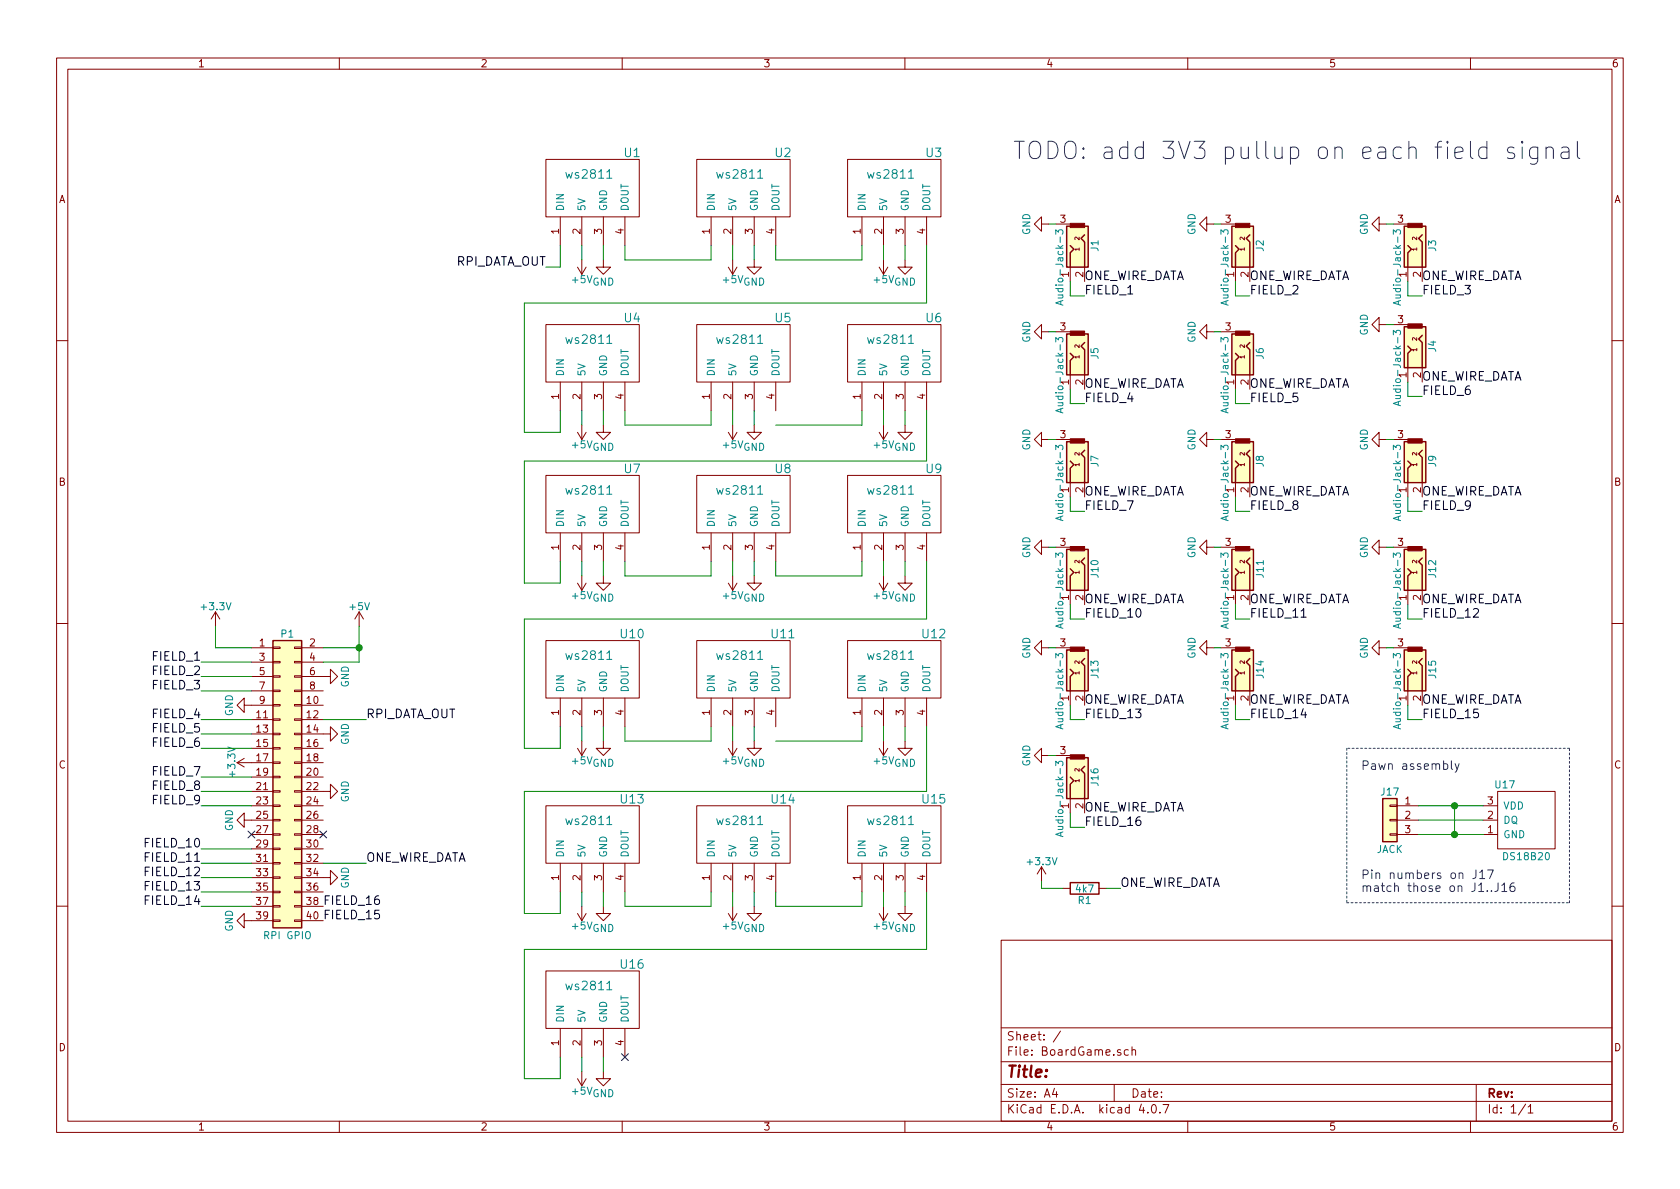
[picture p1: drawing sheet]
EESchema Schematic File Version 2
LIBS:power
LIBS:device
LIBS:switches
LIBS:relays
LIBS:motors
LIBS:transistors
LIBS:conn
LIBS:linear
LIBS:regul
LIBS:74xx
LIBS:cmos4000
LIBS:adc-dac
LIBS:memory
LIBS:xilinx
LIBS:microcontrollers
LIBS:dsp
LIBS:microchip
LIBS:analog_switches
LIBS:motorola
LIBS:texas
LIBS:intel
LIBS:audio
LIBS:interface
LIBS:digital-audio
LIBS:philips
LIBS:display
LIBS:cypress
LIBS:siliconi
LIBS:opto
LIBS:atmel
LIBS:contrib
LIBS:valves
LIBS:ws2811
LIBS:maxim
LIBS:BoardGame-cache
EELAYER 25 0
EELAYER END
$Descr A4 11693 8268
encoding utf-8
Sheet 1 1
Title ""
Date ""
Rev ""
Comp ""
Comment1 ""
Comment2 ""
Comment3 ""
Comment4 ""
$EndDescr
$Comp
L Audio-Jack-3 J1
U 1 1
P 7450 1750
F 0 "J1" H 7400 1925 50  0000 C CNN
F 1 "Audio-Jack-3" H 7550 1680 50  0000 C CNN
F 2 "" H 7700 1850 50  0001 C CNN
F 3 "" H 7700 1850 50  0001 C CNN
	1    7450 1750
	0    1    1    0   
$EndComp
$Comp
L ws2811 U1
U 1 1
P 4100 1300
F 0 "U1" H 3800 1550 60  0000 C CNN
F 1 "ws2811" H 4100 1400 60  0000 C CNN
F 2 "" H 4100 1400 60  0001 C CNN
F 3 "" H 4100 1400 60  0001 C CNN
	1    4100 1300
	-1   0    0    -1  
$EndComp
$Comp
L GND #PWR1
U 1 1
P 7300 1550
F 0 "#PWR1" H 7300 1300 50  0001 C CNN
F 1 "GND" H 7300 1400 50  0000 C CNN
F 2 "" H 7300 1550 50  0001 C CNN
F 3 "" H 7300 1550 50  0001 C CNN
	1    7300 1550
	0    1    1    0   
$EndComp
Text Label 7550 1950 0    60   ~ 0
ONE_WIRE_DATA
$Comp
L Audio-Jack-3 J5
U 1 1
P 7450 2500
F 0 "J5" H 7400 2675 50  0000 C CNN
F 1 "Audio-Jack-3" H 7550 2430 50  0000 C CNN
F 2 "" H 7700 2600 50  0001 C CNN
F 3 "" H 7700 2600 50  0001 C CNN
	1    7450 2500
	0    1    1    0   
$EndComp
$Comp
L GND #PWR11
U 1 1
P 7300 2300
F 0 "#PWR11" H 7300 2050 50  0001 C CNN
F 1 "GND" H 7300 2150 50  0000 C CNN
F 2 "" H 7300 2300 50  0001 C CNN
F 3 "" H 7300 2300 50  0001 C CNN
	1    7300 2300
	0    1    1    0   
$EndComp
Text Label 7550 2700 0    60   ~ 0
ONE_WIRE_DATA
$Comp
L Audio-Jack-3 J7
U 1 1
P 7450 3250
F 0 "J7" H 7400 3425 50  0000 C CNN
F 1 "Audio-Jack-3" H 7550 3180 50  0000 C CNN
F 2 "" H 7700 3350 50  0001 C CNN
F 3 "" H 7700 3350 50  0001 C CNN
	1    7450 3250
	0    1    1    0   
$EndComp
$Comp
L GND #PWR19
U 1 1
P 7300 3050
F 0 "#PWR19" H 7300 2800 50  0001 C CNN
F 1 "GND" H 7300 2900 50  0000 C CNN
F 2 "" H 7300 3050 50  0001 C CNN
F 3 "" H 7300 3050 50  0001 C CNN
	1    7300 3050
	0    1    1    0   
$EndComp
Text Label 7550 3450 0    60   ~ 0
ONE_WIRE_DATA
$Comp
L Audio-Jack-3 J10
U 1 1
P 7450 4000
F 0 "J10" H 7400 4175 50  0000 C CNN
F 1 "Audio-Jack-3" H 7550 3930 50  0000 C CNN
F 2 "" H 7700 4100 50  0001 C CNN
F 3 "" H 7700 4100 50  0001 C CNN
	1    7450 4000
	0    1    1    0   
$EndComp
$Comp
L GND #PWR22
U 1 1
P 7300 3800
F 0 "#PWR22" H 7300 3550 50  0001 C CNN
F 1 "GND" H 7300 3650 50  0000 C CNN
F 2 "" H 7300 3800 50  0001 C CNN
F 3 "" H 7300 3800 50  0001 C CNN
	1    7300 3800
	0    1    1    0   
$EndComp
Text Label 7550 4200 0    60   ~ 0
ONE_WIRE_DATA
$Comp
L Audio-Jack-3 J13
U 1 1
P 7450 4700
F 0 "J13" H 7400 4875 50  0000 C CNN
F 1 "Audio-Jack-3" H 7550 4630 50  0000 C CNN
F 2 "" H 7700 4800 50  0001 C CNN
F 3 "" H 7700 4800 50  0001 C CNN
	1    7450 4700
	0    1    1    0   
$EndComp
$Comp
L GND #PWR33
U 1 1
P 7300 4500
F 0 "#PWR33" H 7300 4250 50  0001 C CNN
F 1 "GND" H 7300 4350 50  0000 C CNN
F 2 "" H 7300 4500 50  0001 C CNN
F 3 "" H 7300 4500 50  0001 C CNN
	1    7300 4500
	0    1    1    0   
$EndComp
Text Label 7550 4900 0    60   ~ 0
ONE_WIRE_DATA
$Comp
L Audio-Jack-3 J16
U 1 1
P 7450 5450
F 0 "J16" H 7400 5625 50  0000 C CNN
F 1 "Audio-Jack-3" H 7550 5380 50  0000 C CNN
F 2 "" H 7700 5550 50  0001 C CNN
F 3 "" H 7700 5550 50  0001 C CNN
	1    7450 5450
	0    1    1    0   
$EndComp
$Comp
L GND #PWR45
U 1 1
P 7300 5250
F 0 "#PWR45" H 7300 5000 50  0001 C CNN
F 1 "GND" H 7300 5100 50  0000 C CNN
F 2 "" H 7300 5250 50  0001 C CNN
F 3 "" H 7300 5250 50  0001 C CNN
	1    7300 5250
	0    1    1    0   
$EndComp
Text Label 7550 5650 0    60   ~ 0
ONE_WIRE_DATA
$Comp
L Audio-Jack-3 J15
U 1 1
P 9800 4700
F 0 "J15" H 9750 4875 50  0000 C CNN
F 1 "Audio-Jack-3" H 9900 4630 50  0000 C CNN
F 2 "" H 10050 4800 50  0001 C CNN
F 3 "" H 10050 4800 50  0001 C CNN
	1    9800 4700
	0    1    1    0   
$EndComp
$Comp
L GND #PWR35
U 1 1
P 9650 4500
F 0 "#PWR35" H 9650 4250 50  0001 C CNN
F 1 "GND" H 9650 4350 50  0000 C CNN
F 2 "" H 9650 4500 50  0001 C CNN
F 3 "" H 9650 4500 50  0001 C CNN
	1    9650 4500
	0    1    1    0   
$EndComp
Text Label 9900 4900 0    60   ~ 0
ONE_WIRE_DATA
$Comp
L Audio-Jack-3 J3
U 1 1
P 9800 1750
F 0 "J3" H 9750 1925 50  0000 C CNN
F 1 "Audio-Jack-3" H 9900 1680 50  0000 C CNN
F 2 "" H 10050 1850 50  0001 C CNN
F 3 "" H 10050 1850 50  0001 C CNN
	1    9800 1750
	0    1    1    0   
$EndComp
$Comp
L GND #PWR3
U 1 1
P 9650 1550
F 0 "#PWR3" H 9650 1300 50  0001 C CNN
F 1 "GND" H 9650 1400 50  0000 C CNN
F 2 "" H 9650 1550 50  0001 C CNN
F 3 "" H 9650 1550 50  0001 C CNN
	1    9650 1550
	0    1    1    0   
$EndComp
Text Label 9900 1950 0    60   ~ 0
ONE_WIRE_DATA
$Comp
L Audio-Jack-3 J2
U 1 1
P 8600 1750
F 0 "J2" H 8550 1925 50  0000 C CNN
F 1 "Audio-Jack-3" H 8700 1680 50  0000 C CNN
F 2 "" H 8850 1850 50  0001 C CNN
F 3 "" H 8850 1850 50  0001 C CNN
	1    8600 1750
	0    1    1    0   
$EndComp
$Comp
L GND #PWR2
U 1 1
P 8450 1550
F 0 "#PWR2" H 8450 1300 50  0001 C CNN
F 1 "GND" H 8450 1400 50  0000 C CNN
F 2 "" H 8450 1550 50  0001 C CNN
F 3 "" H 8450 1550 50  0001 C CNN
	1    8450 1550
	0    1    1    0   
$EndComp
Text Label 8700 1950 0    60   ~ 0
ONE_WIRE_DATA
$Comp
L Audio-Jack-3 J6
U 1 1
P 8600 2500
F 0 "J6" H 8550 2675 50  0000 C CNN
F 1 "Audio-Jack-3" H 8700 2430 50  0000 C CNN
F 2 "" H 8850 2600 50  0001 C CNN
F 3 "" H 8850 2600 50  0001 C CNN
	1    8600 2500
	0    1    1    0   
$EndComp
$Comp
L GND #PWR12
U 1 1
P 8450 2300
F 0 "#PWR12" H 8450 2050 50  0001 C CNN
F 1 "GND" H 8450 2150 50  0000 C CNN
F 2 "" H 8450 2300 50  0001 C CNN
F 3 "" H 8450 2300 50  0001 C CNN
	1    8450 2300
	0    1    1    0   
$EndComp
Text Label 8700 2700 0    60   ~ 0
ONE_WIRE_DATA
$Comp
L Audio-Jack-3 J8
U 1 1
P 8600 3250
F 0 "J8" H 8550 3425 50  0000 C CNN
F 1 "Audio-Jack-3" H 8700 3180 50  0000 C CNN
F 2 "" H 8850 3350 50  0001 C CNN
F 3 "" H 8850 3350 50  0001 C CNN
	1    8600 3250
	0    1    1    0   
$EndComp
$Comp
L GND #PWR20
U 1 1
P 8450 3050
F 0 "#PWR20" H 8450 2800 50  0001 C CNN
F 1 "GND" H 8450 2900 50  0000 C CNN
F 2 "" H 8450 3050 50  0001 C CNN
F 3 "" H 8450 3050 50  0001 C CNN
	1    8450 3050
	0    1    1    0   
$EndComp
Text Label 8700 3450 0    60   ~ 0
ONE_WIRE_DATA
$Comp
L Audio-Jack-3 J11
U 1 1
P 8600 4000
F 0 "J11" H 8550 4175 50  0000 C CNN
F 1 "Audio-Jack-3" H 8700 3930 50  0000 C CNN
F 2 "" H 8850 4100 50  0001 C CNN
F 3 "" H 8850 4100 50  0001 C CNN
	1    8600 4000
	0    1    1    0   
$EndComp
$Comp
L GND #PWR23
U 1 1
P 8450 3800
F 0 "#PWR23" H 8450 3550 50  0001 C CNN
F 1 "GND" H 8450 3650 50  0000 C CNN
F 2 "" H 8450 3800 50  0001 C CNN
F 3 "" H 8450 3800 50  0001 C CNN
	1    8450 3800
	0    1    1    0   
$EndComp
Text Label 8700 4200 0    60   ~ 0
ONE_WIRE_DATA
$Comp
L Audio-Jack-3 J14
U 1 1
P 8600 4700
F 0 "J14" H 8550 4875 50  0000 C CNN
F 1 "Audio-Jack-3" H 8700 4630 50  0000 C CNN
F 2 "" H 8850 4800 50  0001 C CNN
F 3 "" H 8850 4800 50  0001 C CNN
	1    8600 4700
	0    1    1    0   
$EndComp
$Comp
L GND #PWR34
U 1 1
P 8450 4500
F 0 "#PWR34" H 8450 4250 50  0001 C CNN
F 1 "GND" H 8450 4350 50  0000 C CNN
F 2 "" H 8450 4500 50  0001 C CNN
F 3 "" H 8450 4500 50  0001 C CNN
	1    8450 4500
	0    1    1    0   
$EndComp
Text Label 8700 4900 0    60   ~ 0
ONE_WIRE_DATA
$Comp
L Audio-Jack-3 J9
U 1 1
P 9800 3250
F 0 "J9" H 9750 3425 50  0000 C CNN
F 1 "Audio-Jack-3" H 9900 3180 50  0000 C CNN
F 2 "" H 10050 3350 50  0001 C CNN
F 3 "" H 10050 3350 50  0001 C CNN
	1    9800 3250
	0    1    1    0   
$EndComp
$Comp
L GND #PWR21
U 1 1
P 9650 3050
F 0 "#PWR21" H 9650 2800 50  0001 C CNN
F 1 "GND" H 9650 2900 50  0000 C CNN
F 2 "" H 9650 3050 50  0001 C CNN
F 3 "" H 9650 3050 50  0001 C CNN
	1    9650 3050
	0    1    1    0   
$EndComp
Text Label 9900 3450 0    60   ~ 0
ONE_WIRE_DATA
$Comp
L Audio-Jack-3 J12
U 1 1
P 9800 4000
F 0 "J12" H 9750 4175 50  0000 C CNN
F 1 "Audio-Jack-3" H 9900 3930 50  0000 C CNN
F 2 "" H 10050 4100 50  0001 C CNN
F 3 "" H 10050 4100 50  0001 C CNN
	1    9800 4000
	0    1    1    0   
$EndComp
$Comp
L GND #PWR24
U 1 1
P 9650 3800
F 0 "#PWR24" H 9650 3550 50  0001 C CNN
F 1 "GND" H 9650 3650 50  0000 C CNN
F 2 "" H 9650 3800 50  0001 C CNN
F 3 "" H 9650 3800 50  0001 C CNN
	1    9650 3800
	0    1    1    0   
$EndComp
Text Label 9900 4200 0    60   ~ 0
ONE_WIRE_DATA
$Comp
L Audio-Jack-3 J4
U 1 1
P 9800 2450
F 0 "J4" H 9750 2625 50  0000 C CNN
F 1 "Audio-Jack-3" H 9900 2380 50  0000 C CNN
F 2 "" H 10050 2550 50  0001 C CNN
F 3 "" H 10050 2550 50  0001 C CNN
	1    9800 2450
	0    1    1    0   
$EndComp
$Comp
L GND #PWR10
U 1 1
P 9650 2250
F 0 "#PWR10" H 9650 2000 50  0001 C CNN
F 1 "GND" H 9650 2100 50  0000 C CNN
F 2 "" H 9650 2250 50  0001 C CNN
F 3 "" H 9650 2250 50  0001 C CNN
	1    9650 2250
	0    1    1    0   
$EndComp
Text Label 9900 2650 0    60   ~ 0
ONE_WIRE_DATA
Text Label 7550 2050 0    60   ~ 0
FIELD_1
Text Label 8700 2050 0    60   ~ 0
FIELD_2
Text Label 9900 2050 0    60   ~ 0
FIELD_3
Text Label 7550 2800 0    60   ~ 0
FIELD_4
Text Label 8700 2800 0    60   ~ 0
FIELD_5
Text Label 9900 2750 0    60   ~ 0
FIELD_6
Text Label 7550 3550 0    60   ~ 0
FIELD_7
Text Label 8700 3550 0    60   ~ 0
FIELD_8
Text Label 9900 3550 0    60   ~ 0
FIELD_9
Text Label 7550 4300 0    60   ~ 0
FIELD_10
Text Label 8700 4300 0    60   ~ 0
FIELD_11
Text Label 9900 4300 0    60   ~ 0
FIELD_12
Text Label 7550 5000 0    60   ~ 0
FIELD_13
Text Label 8700 5000 0    60   ~ 0
FIELD_14
Text Label 9900 5000 0    60   ~ 0
FIELD_15
Text Label 7550 5750 0    60   ~ 0
FIELD_16
$Comp
L GND #PWR5
U 1 1
P 4200 1800
F 0 "#PWR5" H 4200 1550 50  0001 C CNN
F 1 "GND" H 4200 1650 50  0000 C CNN
F 2 "" H 4200 1800 50  0001 C CNN
F 3 "" H 4200 1800 50  0001 C CNN
	1    4200 1800
	1    0    0    -1  
$EndComp
$Comp
L +5V #PWR4
U 1 1
P 4050 1800
F 0 "#PWR4" H 4050 1650 50  0001 C CNN
F 1 "+5V" H 4050 1940 50  0000 C CNN
F 2 "" H 4050 1800 50  0001 C CNN
F 3 "" H 4050 1800 50  0001 C CNN
	1    4050 1800
	-1   0    0    1   
$EndComp
Text Label 3800 1850 2    60   ~ 0
RPI_DATA_OUT
$Comp
L ws2811 U2
U 1 1
P 5150 1300
F 0 "U2" H 4850 1550 60  0000 C CNN
F 1 "ws2811" H 5150 1400 60  0000 C CNN
F 2 "" H 5150 1400 60  0001 C CNN
F 3 "" H 5150 1400 60  0001 C CNN
	1    5150 1300
	-1   0    0    -1  
$EndComp
$Comp
L GND #PWR7
U 1 1
P 5250 1800
F 0 "#PWR7" H 5250 1550 50  0001 C CNN
F 1 "GND" H 5250 1650 50  0000 C CNN
F 2 "" H 5250 1800 50  0001 C CNN
F 3 "" H 5250 1800 50  0001 C CNN
	1    5250 1800
	1    0    0    -1  
$EndComp
$Comp
L +5V #PWR6
U 1 1
P 5100 1800
F 0 "#PWR6" H 5100 1650 50  0001 C CNN
F 1 "+5V" H 5100 1940 50  0000 C CNN
F 2 "" H 5100 1800 50  0001 C CNN
F 3 "" H 5100 1800 50  0001 C CNN
	1    5100 1800
	-1   0    0    1   
$EndComp
$Comp
L ws2811 U3
U 1 1
P 6200 1300
F 0 "U3" H 5900 1550 60  0000 C CNN
F 1 "ws2811" H 6200 1400 60  0000 C CNN
F 2 "" H 6200 1400 60  0001 C CNN
F 3 "" H 6200 1400 60  0001 C CNN
	1    6200 1300
	-1   0    0    -1  
$EndComp
$Comp
L GND #PWR9
U 1 1
P 6300 1800
F 0 "#PWR9" H 6300 1550 50  0001 C CNN
F 1 "GND" H 6300 1650 50  0000 C CNN
F 2 "" H 6300 1800 50  0001 C CNN
F 3 "" H 6300 1800 50  0001 C CNN
	1    6300 1800
	1    0    0    -1  
$EndComp
$Comp
L +5V #PWR8
U 1 1
P 6150 1800
F 0 "#PWR8" H 6150 1650 50  0001 C CNN
F 1 "+5V" H 6150 1940 50  0000 C CNN
F 2 "" H 6150 1800 50  0001 C CNN
F 3 "" H 6150 1800 50  0001 C CNN
	1    6150 1800
	-1   0    0    1   
$EndComp
$Comp
L ws2811 U4
U 1 1
P 4100 2450
F 0 "U4" H 3800 2700 60  0000 C CNN
F 1 "ws2811" H 4100 2550 60  0000 C CNN
F 2 "" H 4100 2550 60  0001 C CNN
F 3 "" H 4100 2550 60  0001 C CNN
	1    4100 2450
	-1   0    0    -1  
$EndComp
$Comp
L GND #PWR14
U 1 1
P 4200 2950
F 0 "#PWR14" H 4200 2700 50  0001 C CNN
F 1 "GND" H 4200 2800 50  0000 C CNN
F 2 "" H 4200 2950 50  0001 C CNN
F 3 "" H 4200 2950 50  0001 C CNN
	1    4200 2950
	1    0    0    -1  
$EndComp
$Comp
L +5V #PWR13
U 1 1
P 4050 2950
F 0 "#PWR13" H 4050 2800 50  0001 C CNN
F 1 "+5V" H 4050 3090 50  0000 C CNN
F 2 "" H 4050 2950 50  0001 C CNN
F 3 "" H 4050 2950 50  0001 C CNN
	1    4050 2950
	-1   0    0    1   
$EndComp
$Comp
L ws2811 U5
U 1 1
P 5150 2450
F 0 "U5" H 4850 2700 60  0000 C CNN
F 1 "ws2811" H 5150 2550 60  0000 C CNN
F 2 "" H 5150 2550 60  0001 C CNN
F 3 "" H 5150 2550 60  0001 C CNN
	1    5150 2450
	-1   0    0    -1  
$EndComp
$Comp
L GND #PWR16
U 1 1
P 5250 2950
F 0 "#PWR16" H 5250 2700 50  0001 C CNN
F 1 "GND" H 5250 2800 50  0000 C CNN
F 2 "" H 5250 2950 50  0001 C CNN
F 3 "" H 5250 2950 50  0001 C CNN
	1    5250 2950
	1    0    0    -1  
$EndComp
$Comp
L +5V #PWR15
U 1 1
P 5100 2950
F 0 "#PWR15" H 5100 2800 50  0001 C CNN
F 1 "+5V" H 5100 3090 50  0000 C CNN
F 2 "" H 5100 2950 50  0001 C CNN
F 3 "" H 5100 2950 50  0001 C CNN
	1    5100 2950
	-1   0    0    1   
$EndComp
$Comp
L ws2811 U6
U 1 1
P 6200 2450
F 0 "U6" H 5900 2700 60  0000 C CNN
F 1 "ws2811" H 6200 2550 60  0000 C CNN
F 2 "" H 6200 2550 60  0001 C CNN
F 3 "" H 6200 2550 60  0001 C CNN
	1    6200 2450
	-1   0    0    -1  
$EndComp
$Comp
L GND #PWR18
U 1 1
P 6300 2950
F 0 "#PWR18" H 6300 2700 50  0001 C CNN
F 1 "GND" H 6300 2800 50  0000 C CNN
F 2 "" H 6300 2950 50  0001 C CNN
F 3 "" H 6300 2950 50  0001 C CNN
	1    6300 2950
	1    0    0    -1  
$EndComp
$Comp
L +5V #PWR17
U 1 1
P 6150 2950
F 0 "#PWR17" H 6150 2800 50  0001 C CNN
F 1 "+5V" H 6150 3090 50  0000 C CNN
F 2 "" H 6150 2950 50  0001 C CNN
F 3 "" H 6150 2950 50  0001 C CNN
	1    6150 2950
	-1   0    0    1   
$EndComp
$Comp
L ws2811 U7
U 1 1
P 4100 3500
F 0 "U7" H 3800 3750 60  0000 C CNN
F 1 "ws2811" H 4100 3600 60  0000 C CNN
F 2 "" H 4100 3600 60  0001 C CNN
F 3 "" H 4100 3600 60  0001 C CNN
	1    4100 3500
	-1   0    0    -1  
$EndComp
$Comp
L GND #PWR26
U 1 1
P 4200 4000
F 0 "#PWR26" H 4200 3750 50  0001 C CNN
F 1 "GND" H 4200 3850 50  0000 C CNN
F 2 "" H 4200 4000 50  0001 C CNN
F 3 "" H 4200 4000 50  0001 C CNN
	1    4200 4000
	1    0    0    -1  
$EndComp
$Comp
L +5V #PWR25
U 1 1
P 4050 4000
F 0 "#PWR25" H 4050 3850 50  0001 C CNN
F 1 "+5V" H 4050 4140 50  0000 C CNN
F 2 "" H 4050 4000 50  0001 C CNN
F 3 "" H 4050 4000 50  0001 C CNN
	1    4050 4000
	-1   0    0    1   
$EndComp
$Comp
L ws2811 U8
U 1 1
P 5150 3500
F 0 "U8" H 4850 3750 60  0000 C CNN
F 1 "ws2811" H 5150 3600 60  0000 C CNN
F 2 "" H 5150 3600 60  0001 C CNN
F 3 "" H 5150 3600 60  0001 C CNN
	1    5150 3500
	-1   0    0    -1  
$EndComp
$Comp
L GND #PWR28
U 1 1
P 5250 4000
F 0 "#PWR28" H 5250 3750 50  0001 C CNN
F 1 "GND" H 5250 3850 50  0000 C CNN
F 2 "" H 5250 4000 50  0001 C CNN
F 3 "" H 5250 4000 50  0001 C CNN
	1    5250 4000
	1    0    0    -1  
$EndComp
$Comp
L +5V #PWR27
U 1 1
P 5100 4000
F 0 "#PWR27" H 5100 3850 50  0001 C CNN
F 1 "+5V" H 5100 4140 50  0000 C CNN
F 2 "" H 5100 4000 50  0001 C CNN
F 3 "" H 5100 4000 50  0001 C CNN
	1    5100 4000
	-1   0    0    1   
$EndComp
$Comp
L ws2811 U9
U 1 1
P 6200 3500
F 0 "U9" H 5900 3750 60  0000 C CNN
F 1 "ws2811" H 6200 3600 60  0000 C CNN
F 2 "" H 6200 3600 60  0001 C CNN
F 3 "" H 6200 3600 60  0001 C CNN
	1    6200 3500
	-1   0    0    -1  
$EndComp
$Comp
L GND #PWR30
U 1 1
P 6300 4000
F 0 "#PWR30" H 6300 3750 50  0001 C CNN
F 1 "GND" H 6300 3850 50  0000 C CNN
F 2 "" H 6300 4000 50  0001 C CNN
F 3 "" H 6300 4000 50  0001 C CNN
	1    6300 4000
	1    0    0    -1  
$EndComp
$Comp
L +5V #PWR29
U 1 1
P 6150 4000
F 0 "#PWR29" H 6150 3850 50  0001 C CNN
F 1 "+5V" H 6150 4140 50  0000 C CNN
F 2 "" H 6150 4000 50  0001 C CNN
F 3 "" H 6150 4000 50  0001 C CNN
	1    6150 4000
	-1   0    0    1   
$EndComp
$Comp
L ws2811 U10
U 1 1
P 4100 4650
F 0 "U10" H 3800 4900 60  0000 C CNN
F 1 "ws2811" H 4100 4750 60  0000 C CNN
F 2 "" H 4100 4750 60  0001 C CNN
F 3 "" H 4100 4750 60  0001 C CNN
	1    4100 4650
	-1   0    0    -1  
$EndComp
$Comp
L GND #PWR40
U 1 1
P 4200 5150
F 0 "#PWR40" H 4200 4900 50  0001 C CNN
F 1 "GND" H 4200 5000 50  0000 C CNN
F 2 "" H 4200 5150 50  0001 C CNN
F 3 "" H 4200 5150 50  0001 C CNN
	1    4200 5150
	1    0    0    -1  
$EndComp
$Comp
L +5V #PWR39
U 1 1
P 4050 5150
F 0 "#PWR39" H 4050 5000 50  0001 C CNN
F 1 "+5V" H 4050 5290 50  0000 C CNN
F 2 "" H 4050 5150 50  0001 C CNN
F 3 "" H 4050 5150 50  0001 C CNN
	1    4050 5150
	-1   0    0    1   
$EndComp
$Comp
L ws2811 U11
U 1 1
P 5150 4650
F 0 "U11" H 4850 4900 60  0000 C CNN
F 1 "ws2811" H 5150 4750 60  0000 C CNN
F 2 "" H 5150 4750 60  0001 C CNN
F 3 "" H 5150 4750 60  0001 C CNN
	1    5150 4650
	-1   0    0    -1  
$EndComp
$Comp
L GND #PWR42
U 1 1
P 5250 5150
F 0 "#PWR42" H 5250 4900 50  0001 C CNN
F 1 "GND" H 5250 5000 50  0000 C CNN
F 2 "" H 5250 5150 50  0001 C CNN
F 3 "" H 5250 5150 50  0001 C CNN
	1    5250 5150
	1    0    0    -1  
$EndComp
$Comp
L +5V #PWR41
U 1 1
P 5100 5150
F 0 "#PWR41" H 5100 5000 50  0001 C CNN
F 1 "+5V" H 5100 5290 50  0000 C CNN
F 2 "" H 5100 5150 50  0001 C CNN
F 3 "" H 5100 5150 50  0001 C CNN
	1    5100 5150
	-1   0    0    1   
$EndComp
$Comp
L ws2811 U12
U 1 1
P 6200 4650
F 0 "U12" H 5900 4900 60  0000 C CNN
F 1 "ws2811" H 6200 4750 60  0000 C CNN
F 2 "" H 6200 4750 60  0001 C CNN
F 3 "" H 6200 4750 60  0001 C CNN
	1    6200 4650
	-1   0    0    -1  
$EndComp
$Comp
L GND #PWR44
U 1 1
P 6300 5150
F 0 "#PWR44" H 6300 4900 50  0001 C CNN
F 1 "GND" H 6300 5000 50  0000 C CNN
F 2 "" H 6300 5150 50  0001 C CNN
F 3 "" H 6300 5150 50  0001 C CNN
	1    6300 5150
	1    0    0    -1  
$EndComp
$Comp
L +5V #PWR43
U 1 1
P 6150 5150
F 0 "#PWR43" H 6150 5000 50  0001 C CNN
F 1 "+5V" H 6150 5290 50  0000 C CNN
F 2 "" H 6150 5150 50  0001 C CNN
F 3 "" H 6150 5150 50  0001 C CNN
	1    6150 5150
	-1   0    0    1   
$EndComp
$Comp
L ws2811 U13
U 1 1
P 4100 5800
F 0 "U13" H 3800 6050 60  0000 C CNN
F 1 "ws2811" H 4100 5900 60  0000 C CNN
F 2 "" H 4100 5900 60  0001 C CNN
F 3 "" H 4100 5900 60  0001 C CNN
	1    4100 5800
	-1   0    0    -1  
$EndComp
$Comp
L GND #PWR52
U 1 1
P 4200 6300
F 0 "#PWR52" H 4200 6050 50  0001 C CNN
F 1 "GND" H 4200 6150 50  0000 C CNN
F 2 "" H 4200 6300 50  0001 C CNN
F 3 "" H 4200 6300 50  0001 C CNN
	1    4200 6300
	1    0    0    -1  
$EndComp
$Comp
L +5V #PWR51
U 1 1
P 4050 6300
F 0 "#PWR51" H 4050 6150 50  0001 C CNN
F 1 "+5V" H 4050 6440 50  0000 C CNN
F 2 "" H 4050 6300 50  0001 C CNN
F 3 "" H 4050 6300 50  0001 C CNN
	1    4050 6300
	-1   0    0    1   
$EndComp
$Comp
L ws2811 U14
U 1 1
P 5150 5800
F 0 "U14" H 4850 6050 60  0000 C CNN
F 1 "ws2811" H 5150 5900 60  0000 C CNN
F 2 "" H 5150 5900 60  0001 C CNN
F 3 "" H 5150 5900 60  0001 C CNN
	1    5150 5800
	-1   0    0    -1  
$EndComp
$Comp
L GND #PWR54
U 1 1
P 5250 6300
F 0 "#PWR54" H 5250 6050 50  0001 C CNN
F 1 "GND" H 5250 6150 50  0000 C CNN
F 2 "" H 5250 6300 50  0001 C CNN
F 3 "" H 5250 6300 50  0001 C CNN
	1    5250 6300
	1    0    0    -1  
$EndComp
$Comp
L +5V #PWR53
U 1 1
P 5100 6300
F 0 "#PWR53" H 5100 6150 50  0001 C CNN
F 1 "+5V" H 5100 6440 50  0000 C CNN
F 2 "" H 5100 6300 50  0001 C CNN
F 3 "" H 5100 6300 50  0001 C CNN
	1    5100 6300
	-1   0    0    1   
$EndComp
$Comp
L ws2811 U15
U 1 1
P 6200 5800
F 0 "U15" H 5900 6050 60  0000 C CNN
F 1 "ws2811" H 6200 5900 60  0000 C CNN
F 2 "" H 6200 5900 60  0001 C CNN
F 3 "" H 6200 5900 60  0001 C CNN
	1    6200 5800
	-1   0    0    -1  
$EndComp
$Comp
L GND #PWR56
U 1 1
P 6300 6300
F 0 "#PWR56" H 6300 6050 50  0001 C CNN
F 1 "GND" H 6300 6150 50  0000 C CNN
F 2 "" H 6300 6300 50  0001 C CNN
F 3 "" H 6300 6300 50  0001 C CNN
	1    6300 6300
	1    0    0    -1  
$EndComp
$Comp
L +5V #PWR55
U 1 1
P 6150 6300
F 0 "#PWR55" H 6150 6150 50  0001 C CNN
F 1 "+5V" H 6150 6440 50  0000 C CNN
F 2 "" H 6150 6300 50  0001 C CNN
F 3 "" H 6150 6300 50  0001 C CNN
	1    6150 6300
	-1   0    0    1   
$EndComp
$Comp
L ws2811 U16
U 1 1
P 4100 6950
F 0 "U16" H 3800 7200 60  0000 C CNN
F 1 "ws2811" H 4100 7050 60  0000 C CNN
F 2 "" H 4100 7050 60  0001 C CNN
F 3 "" H 4100 7050 60  0001 C CNN
	1    4100 6950
	-1   0    0    -1  
$EndComp
$Comp
L GND #PWR59
U 1 1
P 4200 7450
F 0 "#PWR59" H 4200 7200 50  0001 C CNN
F 1 "GND" H 4200 7300 50  0000 C CNN
F 2 "" H 4200 7450 50  0001 C CNN
F 3 "" H 4200 7450 50  0001 C CNN
	1    4200 7450
	1    0    0    -1  
$EndComp
$Comp
L +5V #PWR58
U 1 1
P 4050 7450
F 0 "#PWR58" H 4050 7300 50  0001 C CNN
F 1 "+5V" H 4050 7590 50  0000 C CNN
F 2 "" H 4050 7450 50  0001 C CNN
F 3 "" H 4050 7450 50  0001 C CNN
	1    4050 7450
	-1   0    0    1   
$EndComp
Text Label 2250 6300 0    60   ~ 0
FIELD_16
Text Label 1400 4600 2    60   ~ 0
FIELD_1
Text Label 1400 4700 2    60   ~ 0
FIELD_2
Text Label 1400 4800 2    60   ~ 0
FIELD_3
Text Label 1400 5000 2    60   ~ 0
FIELD_4
Text Label 1400 5100 2    60   ~ 0
FIELD_5
Text Label 1400 5200 2    60   ~ 0
FIELD_6
Text Label 1400 5400 2    60   ~ 0
FIELD_7
Text Label 1400 5500 2    60   ~ 0
FIELD_8
Text Label 1400 5600 2    60   ~ 0
FIELD_9
Text Label 1400 5900 2    60   ~ 0
FIELD_10
Text Label 1400 6000 2    60   ~ 0
FIELD_11
Text Label 1400 6100 2    60   ~ 0
FIELD_12
Text Label 1400 6200 2    60   ~ 0
FIELD_13
Text Label 1400 6300 2    60   ~ 0
FIELD_14
Text Label 2250 6400 0    60   ~ 0
FIELD_15
Text Label 2550 5000 0    60   ~ 0
RPI_DATA_OUT
NoConn ~ 4350 7350
$Comp
L R R1
U 1 1
P 7550 6175
F 0 "R1" V 7630 6175 50  0000 C CNN
F 1 "4k7" V 7550 6175 50  0000 C CNN
F 2 "" V 7480 6175 50  0001 C CNN
F 3 "" H 7550 6175 50  0001 C CNN
	1    7550 6175
	0    1    1    0   
$EndComp
Text Label 2550 6000 0    60   ~ 0
ONE_WIRE_DATA
$Comp
L +3.3V #PWR49
U 1 1
P 7250 6125
F 0 "#PWR49" H 7250 5975 50  0001 C CNN
F 1 "+3.3V" H 7250 6265 50  0000 C CNN
F 2 "" H 7250 6125 50  0001 C CNN
F 3 "" H 7250 6125 50  0001 C CNN
	1    7250 6125
	1    0    0    -1  
$EndComp
Text Label 7800 6175 0    60   ~ 0
ONE_WIRE_DATA
$Comp
L +3.3V #PWR31
U 1 1
P 1500 4350
F 0 "#PWR31" H 1500 4200 50  0001 C CNN
F 1 "+3.3V" H 1500 4490 50  0000 C CNN
F 2 "" H 1500 4350 50  0001 C CNN
F 3 "" H 1500 4350 50  0001 C CNN
	1    1500 4350
	1    0    0    -1  
$EndComp
$Comp
L +5V #PWR32
U 1 1
P 2500 4350
F 0 "#PWR32" H 2500 4200 50  0001 C CNN
F 1 "+5V" H 2500 4490 50  0000 C CNN
F 2 "" H 2500 4350 50  0001 C CNN
F 3 "" H 2500 4350 50  0001 C CNN
	1    2500 4350
	1    0    0    -1  
$EndComp
$Comp
L GND #PWR36
U 1 1
P 2250 4700
F 0 "#PWR36" H 2250 4450 50  0001 C CNN
F 1 "GND" H 2250 4550 50  0000 C CNN
F 2 "" H 2250 4700 50  0001 C CNN
F 3 "" H 2250 4700 50  0001 C CNN
	1    2250 4700
	0    -1   -1   0   
$EndComp
$Comp
L Conn_01x03 J17
U 1 1
P 9675 5700
F 0 "J17" H 9675 5900 50  0000 C CNN
F 1 "JACK" H 9675 5500 50  0000 C CNN
F 2 "" H 9675 5700 50  0001 C CNN
F 3 "" H 9675 5700 50  0001 C CNN
	1    9675 5700
	-1   0    0    -1  
$EndComp
$Comp
L DS18B20 U17
U 1 1
P 10625 5700
F 0 "U17" H 10475 5950 50  0000 C CNN
F 1 "DS18B20" H 10625 5450 50  0000 C CNN
F 2 "" H 10475 5950 50  0001 C CNN
F 3 "" H 10475 5950 50  0001 C CNN
	1    10625 5700
	1    0    0    -1  
$EndComp
Text Notes 9475 5350 0    60   ~ 0
Pawn assembly
Text Notes 7050 1100 0    120  ~ 0
TODO: add 3V3 pullup on each field signal
$Comp
L GND #PWR57
U 1 1
P 1750 6400
F 0 "#PWR57" H 1750 6150 50  0001 C CNN
F 1 "GND" H 1750 6250 50  0000 C CNN
F 2 "" H 1750 6400 50  0001 C CNN
F 3 "" H 1750 6400 50  0001 C CNN
	1    1750 6400
	0    1    1    0   
$EndComp
$Comp
L GND #PWR37
U 1 1
P 1750 4900
F 0 "#PWR37" H 1750 4650 50  0001 C CNN
F 1 "GND" H 1750 4750 50  0000 C CNN
F 2 "" H 1750 4900 50  0001 C CNN
F 3 "" H 1750 4900 50  0001 C CNN
	1    1750 4900
	0    1    1    0   
$EndComp
$Comp
L GND #PWR38
U 1 1
P 2250 5100
F 0 "#PWR38" H 2250 4850 50  0001 C CNN
F 1 "GND" H 2250 4950 50  0000 C CNN
F 2 "" H 2250 5100 50  0001 C CNN
F 3 "" H 2250 5100 50  0001 C CNN
	1    2250 5100
	0    -1   -1   0   
$EndComp
$Comp
L GND #PWR47
U 1 1
P 2250 5500
F 0 "#PWR47" H 2250 5250 50  0001 C CNN
F 1 "GND" H 2250 5350 50  0000 C CNN
F 2 "" H 2250 5500 50  0001 C CNN
F 3 "" H 2250 5500 50  0001 C CNN
	1    2250 5500
	0    -1   -1   0   
$EndComp
$Comp
L Conn_02x20_Odd_Even P1
U 1 1
P 1950 5400
F 0 "P1" H 2000 6400 50  0000 C CNN
F 1 "RPI GPIO" H 2000 4300 50  0000 C CNN
F 2 "" H 1950 5400 50  0001 C CNN
F 3 "" H 1950 5400 50  0001 C CNN
	1    1950 5400
	1    0    0    -1  
$EndComp
$Comp
L +3.3V #PWR46
U 1 1
P 1750 5300
F 0 "#PWR46" H 1750 5150 50  0001 C CNN
F 1 "+3.3V" H 1750 5440 50  0000 C CNN
F 2 "" H 1750 5300 50  0001 C CNN
F 3 "" H 1750 5300 50  0001 C CNN
	1    1750 5300
	0    -1   -1   0   
$EndComp
$Comp
L GND #PWR48
U 1 1
P 1750 5700
F 0 "#PWR48" H 1750 5450 50  0001 C CNN
F 1 "GND" H 1750 5550 50  0000 C CNN
F 2 "" H 1750 5700 50  0001 C CNN
F 3 "" H 1750 5700 50  0001 C CNN
	1    1750 5700
	0    1    1    0   
$EndComp
NoConn ~ 1750 5800
NoConn ~ 2250 5800
$Comp
L GND #PWR50
U 1 1
P 2250 6100
F 0 "#PWR50" H 2250 5850 50  0001 C CNN
F 1 "GND" H 2250 5950 50  0000 C CNN
F 2 "" H 2250 6100 50  0001 C CNN
F 3 "" H 2250 6100 50  0001 C CNN
	1    2250 6100
	0    -1   -1   0   
$EndComp
Text Notes 9475 6200 0    60   ~ 0
Pin numbers on J17\nmatch those on J1..J16
Wire Wire Line
	7300 1550 7350 1550
Wire Wire Line
	7450 1950 7450 2050
Wire Wire Line
	7450 2050 7550 2050
Wire Wire Line
	7300 2300 7350 2300
Wire Wire Line
	7450 2700 7450 2800
Wire Wire Line
	7450 2800 7550 2800
Wire Wire Line
	7300 3050 7350 3050
Wire Wire Line
	7450 3450 7450 3550
Wire Wire Line
	7450 3550 7550 3550
Wire Wire Line
	7300 3800 7350 3800
Wire Wire Line
	7450 4200 7450 4300
Wire Wire Line
	7450 4300 7550 4300
Wire Wire Line
	7300 4500 7350 4500
Wire Wire Line
	7450 4900 7450 5000
Wire Wire Line
	7450 5000 7550 5000
Wire Wire Line
	7300 5250 7350 5250
Wire Wire Line
	7450 5650 7450 5750
Wire Wire Line
	7450 5750 7550 5750
Wire Wire Line
	9650 4500 9700 4500
Wire Wire Line
	9800 4900 9800 5000
Wire Wire Line
	9800 5000 9900 5000
Wire Wire Line
	9650 1550 9700 1550
Wire Wire Line
	9800 1950 9800 2050
Wire Wire Line
	9800 2050 9900 2050
Wire Wire Line
	8450 1550 8500 1550
Wire Wire Line
	8600 1950 8600 2050
Wire Wire Line
	8600 2050 8700 2050
Wire Wire Line
	8450 2300 8500 2300
Wire Wire Line
	8600 2700 8600 2800
Wire Wire Line
	8600 2800 8700 2800
Wire Wire Line
	8450 3050 8500 3050
Wire Wire Line
	8600 3450 8600 3550
Wire Wire Line
	8600 3550 8700 3550
Wire Wire Line
	8450 3800 8500 3800
Wire Wire Line
	8600 4200 8600 4300
Wire Wire Line
	8600 4300 8700 4300
Wire Wire Line
	8450 4500 8500 4500
Wire Wire Line
	8600 4900 8600 5000
Wire Wire Line
	8600 5000 8700 5000
Wire Wire Line
	9650 3050 9700 3050
Wire Wire Line
	9800 3450 9800 3550
Wire Wire Line
	9800 3550 9900 3550
Wire Wire Line
	9650 3800 9700 3800
Wire Wire Line
	9800 4200 9800 4300
Wire Wire Line
	9800 4300 9900 4300
Wire Wire Line
	9650 2250 9700 2250
Wire Wire Line
	9800 2650 9800 2750
Wire Wire Line
	9800 2750 9900 2750
Wire Wire Line
	1400 4600 1750 4600
Wire Wire Line
	1750 4700 1400 4700
Wire Wire Line
	1750 4800 1400 4800
Wire Wire Line
	1750 5000 1400 5000
Wire Wire Line
	1750 5100 1400 5100
Wire Wire Line
	1750 5200 1400 5200
Wire Wire Line
	1750 5400 1400 5400
Wire Wire Line
	1750 5500 1400 5500
Wire Wire Line
	1750 5600 1400 5600
Wire Wire Line
	1750 5900 1400 5900
Wire Wire Line
	1750 6000 1400 6000
Wire Wire Line
	1750 6100 1400 6100
Wire Wire Line
	1750 6200 1400 6200
Wire Wire Line
	1750 6300 1400 6300
Wire Wire Line
	4050 1800 4050 1700
Wire Wire Line
	4200 1700 4200 1800
Wire Wire Line
	3800 1850 3900 1850
Wire Wire Line
	3900 1850 3900 1700
Wire Wire Line
	5100 1800 5100 1700
Wire Wire Line
	5250 1700 5250 1800
Wire Wire Line
	4350 1700 4350 1800
Wire Wire Line
	4350 1800 4950 1800
Wire Wire Line
	4950 1800 4950 1700
Wire Wire Line
	6150 1800 6150 1700
Wire Wire Line
	6300 1700 6300 1800
Wire Wire Line
	5400 1800 6000 1800
Wire Wire Line
	6000 1800 6000 1700
Wire Wire Line
	4050 2950 4050 2850
Wire Wire Line
	4200 2850 4200 2950
Wire Wire Line
	3650 3000 3900 3000
Wire Wire Line
	3900 3000 3900 2850
Wire Wire Line
	5100 2950 5100 2850
Wire Wire Line
	5250 2850 5250 2950
Wire Wire Line
	4350 2850 4350 2950
Wire Wire Line
	4350 2950 4950 2950
Wire Wire Line
	4950 2950 4950 2850
Wire Wire Line
	6150 2950 6150 2850
Wire Wire Line
	6300 2850 6300 2950
Wire Wire Line
	5400 2950 6000 2950
Wire Wire Line
	6000 2950 6000 2850
Wire Wire Line
	5400 1800 5400 1700
Wire Wire Line
	6450 1700 6450 2100
Wire Wire Line
	6450 2100 3650 2100
Wire Wire Line
	3650 2100 3650 3000
Wire Wire Line
	4050 4000 4050 3900
Wire Wire Line
	4200 3900 4200 4000
Wire Wire Line
	3650 4050 3900 4050
Wire Wire Line
	3900 4050 3900 3900
Wire Wire Line
	5100 4000 5100 3900
Wire Wire Line
	5250 3900 5250 4000
Wire Wire Line
	4350 3900 4350 4000
Wire Wire Line
	4350 4000 4950 4000
Wire Wire Line
	4950 4000 4950 3900
Wire Wire Line
	6150 4000 6150 3900
Wire Wire Line
	6300 3900 6300 4000
Wire Wire Line
	5400 4000 6000 4000
Wire Wire Line
	6000 4000 6000 3900
Wire Wire Line
	4050 5150 4050 5050
Wire Wire Line
	4200 5050 4200 5150
Wire Wire Line
	3650 5200 3900 5200
Wire Wire Line
	3900 5200 3900 5050
Wire Wire Line
	5100 5150 5100 5050
Wire Wire Line
	5250 5050 5250 5150
Wire Wire Line
	4350 5050 4350 5150
Wire Wire Line
	4350 5150 4950 5150
Wire Wire Line
	4950 5150 4950 5050
Wire Wire Line
	6150 5150 6150 5050
Wire Wire Line
	6300 5050 6300 5150
Wire Wire Line
	5400 5150 6000 5150
Wire Wire Line
	6000 5150 6000 5050
Wire Wire Line
	5400 4000 5400 3900
Wire Wire Line
	6450 3900 6450 4300
Wire Wire Line
	6450 4300 3650 4300
Wire Wire Line
	3650 4300 3650 5200
Wire Wire Line
	6450 2850 6450 3200
Wire Wire Line
	6450 3200 3650 3200
Wire Wire Line
	3650 3200 3650 4050
Wire Wire Line
	4050 6300 4050 6200
Wire Wire Line
	4200 6200 4200 6300
Wire Wire Line
	3650 6350 3900 6350
Wire Wire Line
	3900 6350 3900 6200
Wire Wire Line
	5100 6300 5100 6200
Wire Wire Line
	5250 6200 5250 6300
Wire Wire Line
	4350 6200 4350 6300
Wire Wire Line
	4350 6300 4950 6300
Wire Wire Line
	4950 6300 4950 6200
Wire Wire Line
	6150 6300 6150 6200
Wire Wire Line
	6300 6200 6300 6300
Wire Wire Line
	5400 6300 6000 6300
Wire Wire Line
	6000 6300 6000 6200
Wire Wire Line
	4050 7450 4050 7350
Wire Wire Line
	4200 7350 4200 7450
Wire Wire Line
	3650 7500 3900 7500
Wire Wire Line
	3900 7500 3900 7350
Wire Wire Line
	5400 6300 5400 6200
Wire Wire Line
	6450 6200 6450 6600
Wire Wire Line
	6450 6600 3650 6600
Wire Wire Line
	3650 6600 3650 7500
Wire Wire Line
	6450 5050 6450 5500
Wire Wire Line
	6450 5500 3650 5500
Wire Wire Line
	3650 5500 3650 6350
Wire Wire Line
	7250 6175 7400 6175
Wire Wire Line
	7700 6175 7800 6175
Wire Wire Line
	1500 4350 1500 4500
Wire Wire Line
	1500 4500 1750 4500
Wire Wire Line
	2500 4350 2500 4600
Wire Wire Line
	2500 4500 2250 4500
Wire Wire Line
	2500 4600 2250 4600
Connection ~ 2500 4500
Wire Wire Line
	9875 5800 10325 5800
Wire Wire Line
	9875 5600 10325 5600
Wire Wire Line
	10125 5600 10125 5800
Connection ~ 10125 5800
Wire Wire Line
	10325 5700 9875 5700
Connection ~ 10125 5600
Wire Notes Line
	10925 6275 10925 5200
Wire Notes Line
	10925 5200 9375 5200
Wire Notes Line
	9375 5200 9375 6275
Wire Notes Line
	9375 6275 10925 6275
Wire Wire Line
	2550 5000 2250 5000
Wire Wire Line
	2550 6000 2250 6000
Wire Wire Line
	7250 6125 7250 6175
$EndSCHEMATC
